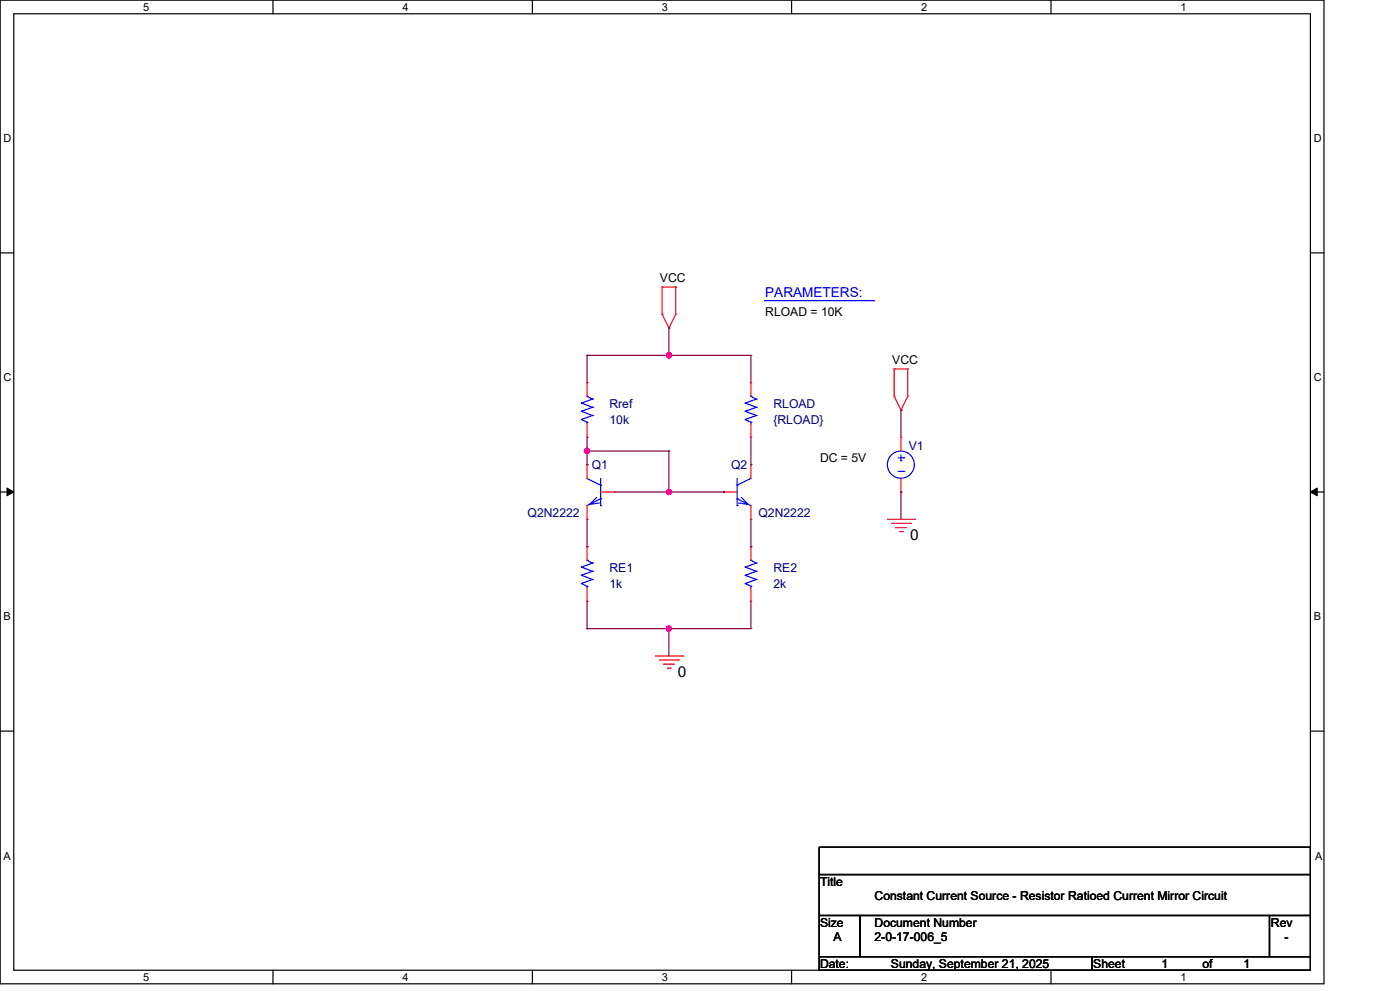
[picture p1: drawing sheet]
<svg xmlns="http://www.w3.org/2000/svg" width="297mm" height="210mm" viewBox="0 0 297 210" stroke-linecap="round" stroke-linejoin="round" font-family="sans-serif">
<g fill="none" stroke="#000" stroke-width=".25">
<path d="M0 0h280.6v208.4h-280.6zM2.9 2.9h274.8v202.6h-274.8zM57.8 0v2.9M112.8 0v2.9M167.8 0v2.9M222.7 0v2.9M0 53.6h2.9M277.7 53.6h2.9M0 104.2h2.9M277.7 104.2h2.9M0 154.9h2.9M277.7 154.9h2.9"/>
<path d="M173.6 179.4h104.1v5.8h-104.1zM173.6 185.2h104.1v8.7h-104.1zM173.6 193.9h8.7v8.7h-8.7zM182.3 193.9h86.7v8.7h-86.7zM269 193.9h8.7v8.7h-8.7zM57.8 205.5v2.9M112.8 205.5v2.9M167.8 205.5v2.9M173.6 202.6h57.8v2.9h-57.8zM222.7 205.5v2.9M231.4 202.6h46.3v2.9h-46.3z"/>
</g>
<path d="M1.5 103.4l1.4 .8-1.4 .8zM277.7 104.2l1.4-.8v1.6z" fill="#000" stroke="#000" stroke-width=".21"/>
<g fill="none" stroke="#f00" stroke-width=".25">
<path d="M140.3 66.6h.1M140.3 60.8h.1M140.3 66.6l1.4 2.9M140.3 60.8v5.8M140.3 60.8h2.9M141.7 69.5h.1M143.2 60.8h.1M143.2 66.6h.1M143.2 60.8v5.8M143.2 66.6l-1.5 2.9M189.5 78.1h.1M189.5 78.1v5.8"/>
<path d="M189.5 78.1h2.9M192.4 78.1h.1M192.4 78.1v5.8M124.4 81.1h.1M124.4 92.6h.1M124.4 98.4h.1M124.4 81.1v2.8M124.4 89.7v2.9M124.4 98.4v2.9M159.1 81.1h.1M159.1 92.6h.1M159.1 98.4h.1"/>
<path d="M159.1 81.1v2.8M159.1 89.7v2.9M159.1 98.4v2.9M189.5 83.9h.1M189.5 83.9l1.4 3M190.9 86.9h.1M190.9 92.6h.1M190.9 92.6v2.9M192.4 83.9h.1M192.4 83.9l-1.5 3M124.4 115.8h.1M124.4 110h.1"/>
<path d="M124.4 107.1v2.9M124.4 115.8v2.9M127.3 104.2h2.9M130.2 104.2h.1M153.3 104.2h.1M153.3 104.2h2.9M159.1 115.8h.1M159.1 110h.1M159.1 107.1v2.9M159.1 115.8v2.9M188.1 110h5.7M188.9 110.9h4.1"/>
<path d="M189.8 111.7h.1M189.8 111.7h2.3M190.6 112.6h.6M190.9 104.2h.1M190.9 101.3v2.9M191.2 112.6h.1M193 110.9h.1M193.8 110h.1M124.4 127.4h.1M124.4 124.5v2.9M138.9 138.9h5.8M139.7 139.8h4.1"/>
<path d="M143.8 139.8h.1M144.7 138.9h.1M159.1 127.4h.1M159.1 124.5v2.9M140.6 140.7h.1M140.6 140.7h2.3M141.5 141.5h.5M142 141.5h.1"/>
</g>
<g fill="none" stroke="#00f" stroke-width=".25">
<path d="M162 63.7h23.1M185.1 63.7h.1M123.2 88.9h.1M123.2 87.1h.1M123.2 85.4h.1M123.2 88.9l1.2 .5M123.2 87.1l2.4 .9M123.2 85.4l2.4 .9M124.4 83.9h.1M124.4 89.4h.1M124.4 83.9l1.2 .6M124.4 89.4v.3"/>
<path d="M125.6 88h.1M125.6 86.3h.1M125.6 84.5h.1M125.6 88l-2.4 .9M125.6 86.3l-2.4 .8M125.6 84.5l-2.4 .9M157.9 88.9h.1M157.9 87.1h.1M157.9 85.4h.1M157.9 88.9l1.2 .5M157.9 87.1l2.4 .9M157.9 85.4l2.4 .9"/>
<path d="M159.1 83.9h.1M159.1 89.4h.1M159.1 89.4v.3M159.1 83.9l1.2 .6M160.3 88h.1M160.3 86.3h.1M160.3 84.5h.1M160.3 88l-2.4 .9M160.3 86.3l-2.4 .8M160.3 84.5l-2.4 .9M190.3 99.9h1.2M190.3 97h1.2"/>
<path d="M190.9 97.6h.1M190.9 96.4v1.2M191.5 99.9h.1M191.5 97h.1M124.4 118.7h.1M124.4 118.7l1.2 .6M124.4 101.3l2.9 1.5M125.6 119.3h.1M125.6 119.3l-2.4 .8M126.4 105.4l-1.4 1.4 2-.3M127.3 102.8h.1M127.3 105.6h.1"/>
<path d="M127.3 107.1h.1M127.3 105.6l-2.9 1.5M127.3 101.3v5.8M156.2 102.8h.1M156.2 105.6h.1M156.2 107.1h.1M156.2 105.6l2.9 1.5M156.2 101.3v5.8M157.1 105.4l1.4 1.4-2-.3M159.1 118.7h.1M159.1 118.7l1.2 .6M159.1 101.3l-2.9 1.5"/>
<path d="M160.3 119.3h.1M160.3 119.3l-2.4 .8M123.2 123.6h.1M123.2 121.9h.1M123.2 120.1h.1M123.2 123.6l1.2 .6M123.2 121.9l2.4 .8M123.2 120.1l2.4 .9M124.4 124.2h.1M124.4 124.2v.3M125.6 122.7h.1M125.6 121h.1"/>
<path d="M125.6 122.7l-2.4 .9M125.6 121l-2.4 .9M157.9 123.6h.1M157.9 121.9h.1M157.9 120.1h.1M157.9 123.6l1.2 .6M157.9 121.9l2.4 .8M157.9 120.1l2.4 .9M159.1 124.2h.1M159.1 124.2v.3M160.3 122.7h.1M160.3 121h.1"/>
<path d="M160.3 122.7l-2.4 .9M160.3 121l-2.4 .9"/>
<circle cx="190.9" cy="98.4" r="2.87"/>
</g>
<g fill="none" stroke="#800040" stroke-width=".25">
<path d="M124.4 75.3h.1M124.4 75.3v5.8M124.4 75.3h34.7M141.7 69.5h.1M141.7 75.3h.1M141.7 69.5v5.8M159.1 75.3h.1M159.1 75.3v5.8M124.4 95.5h.1M124.4 98.4h.1M124.4 92.6v5.8M124.4 95.5h17.3"/>
<path d="M141.7 95.5h.1M141.7 95.5v8.7M159.1 98.4h.1M159.1 92.6v5.8M190.9 86.9h.1M190.9 86.9v5.7M124.4 115.8h.1M124.4 110v5.8M130.2 104.2h23.1M141.7 104.2h.1M153.3 104.2h.1M159.1 115.8h.1"/>
<path d="M159.1 110v5.8M190.9 104.2h.1M190.9 104.2v5.8M124.4 133.2h.1M124.4 127.4v5.8M124.4 133.2h34.7M141.7 133.2h.1M141.7 133.2v5.7M159.1 133.2h.1M159.1 127.4v5.8"/>
</g>
<g fill="#f0f" stroke="#f0f" stroke-width=".25">
<circle cx="141.7" cy="133.1" r=".56"/>
<circle cx="141.7" cy="75.2" r=".56"/>
<circle cx="124.4" cy="95.5" r=".55"/>
<circle cx="141.7" cy="104.2" r=".56"/>
</g>
<g font-size="3.2">
<text x="192.9" y="114.3">0</text>
<text x="143.6" y="143.3">0</text>
</g>
<text font-size="2.9" fill="#00f" x="162.2" y="62.8">PARAMETERS:</text>
<g font-size="2.6">
<text x="139.9" y="59.7">VCC</text>
<text x="162.2" y="66.9">RLOAD = 10K</text>
<text x="189.1" y="77">VCC</text>
<text x="173.8" y="97.9">DC = 5V</text>
<text x="173.8" y="187.7">Title</text>
<text x="185.3" y="190.6">Constant Current Source - Resistor Ratioed Current Mirror Circuit</text>
<text x="173.8" y="196.3">Size</text>
<text x="185.3" y="196.3">Document Number</text>
<text x="269.3" y="196.3">Rev</text>
<text x="176.7" y="199.3">A</text>
<text x="185.3" y="199.3">2-0-17-006_5</text>
<text x="272.2" y="199.3">-</text>
<text x="173.8" y="205.1">Date:</text>
<text x="188.8" y="205.1">Sunday, September 21, 2025</text>
<text x="231.7" y="205.1">Sheet</text>
<text x="246.2" y="205.1">1</text>
<text x="254.8" y="205.1">of</text>
<text x="263.5" y="205.1">1</text>
</g>
<g font-size="2.6" fill="#000080">
<text x="129.2" y="86.3">Rref</text>
<text x="129.2" y="89.8">10k</text>
<text x="163.9" y="86.3">RLOAD</text>
<text x="163.9" y="89.8">{RLOAD}</text>
<text x="192.6" y="95.3">V1</text>
<text x="125.4" y="99.4">Q1</text>
<text x="154.9" y="99.4">Q2</text>
<text x="111.8" y="109.5">Q2N2222</text>
<text x="160.7" y="109.5">Q2N2222</text>
<text x="129.2" y="121.1">RE1</text>
<text x="129.2" y="124.5">1k</text>
<text x="163.9" y="121.1">RE2</text>
<text x="163.9" y="124.5">2k</text>
</g>
<g font-size="2.3">
<text x="30.4" y="2.2">5</text>
<text x="85.3" y="2.2">4</text>
<text x="140.3" y="2.2">3</text>
<text x="195.2" y="2.2">2</text>
<text x="250.2" y="2.2">1</text>
<text x=".8" y="30.1">D</text>
<text x="278.4" y="30.1">D</text>
<text x=".8" y="80.8">C</text>
<text x="278.4" y="80.8">C</text>
<text x=".8" y="131.4">B</text>
<text x="278.4" y="131.4">B</text>
<text x=".8" y="182.2">A</text>
<text x="278.7" y="182.2">A</text>
<text x="30.4" y="207.7">5</text>
<text x="85.3" y="207.7">4</text>
<text x="140.3" y="207.7">3</text>
<text x="195.2" y="207.7">2</text>
<text x="250.2" y="207.7">1</text>
</g>
</svg>
